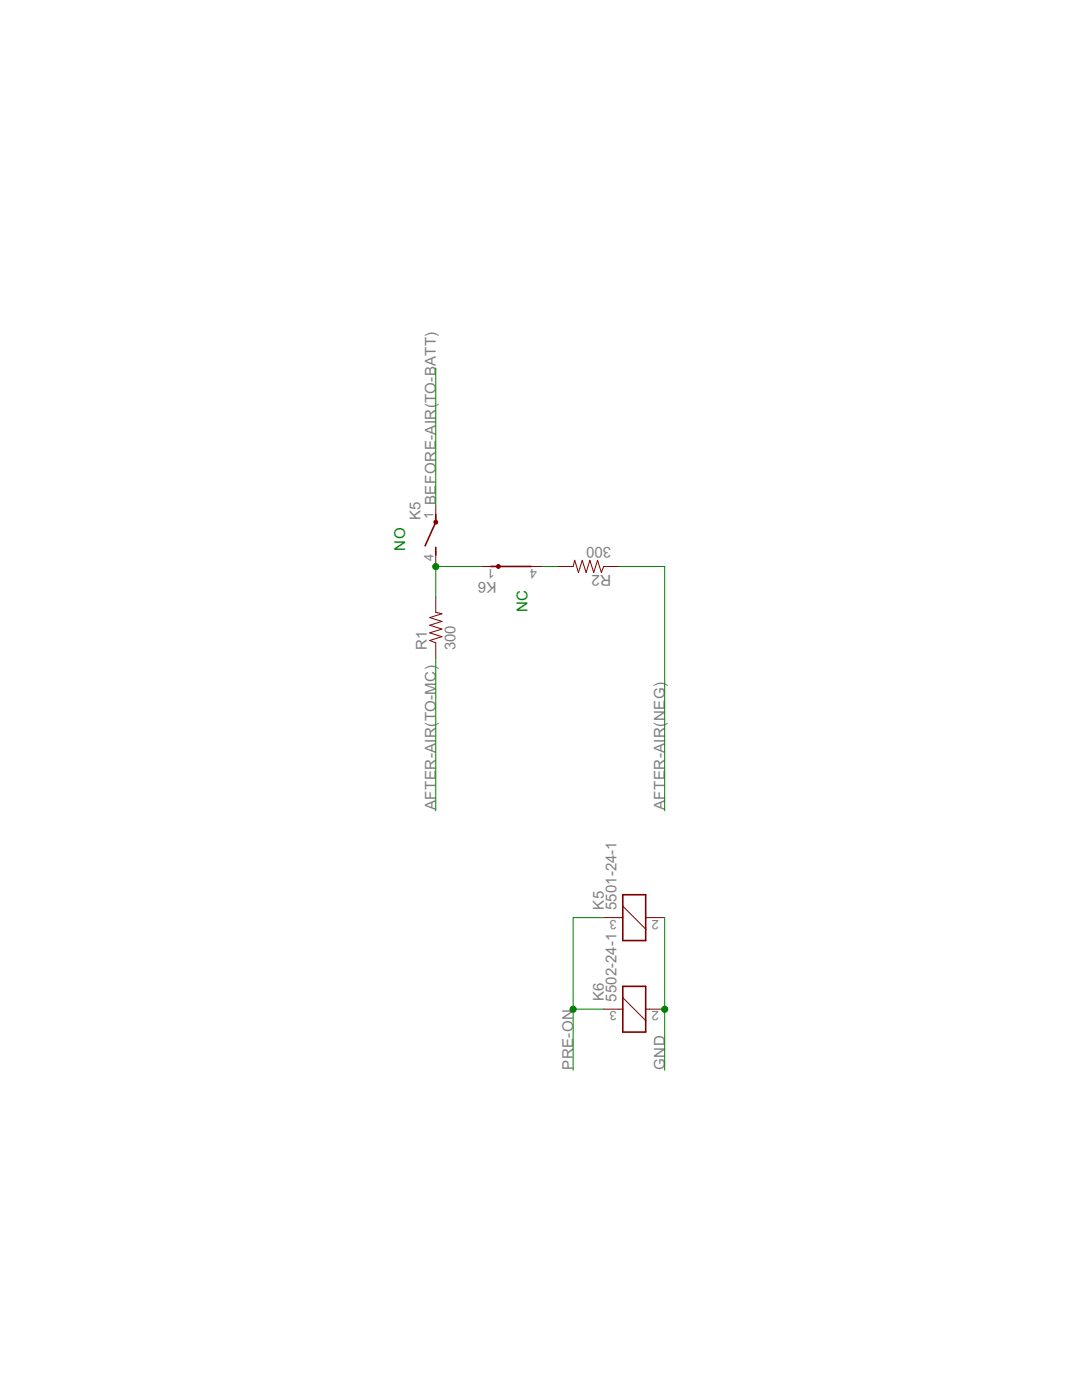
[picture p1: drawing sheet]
<svg xmlns="http://www.w3.org/2000/svg" width="216mm" height="279mm" viewBox="0 0 216 279" stroke-linecap="round" stroke-linejoin="round" font-family="sans-serif">
<path d="M87 119.1v3.1l1.2 .3-2.5 .8 2.5 .7-2.5 .8 2.5 .7-2.5 .8 2.5 .8-2.5 .7 1.3 .5v3M87 100.9v3M87 110v3.1M96.1 113.1h3M105.2 113.1h3.1M111.3 113.1h3.1l.3-1.3 .7 2.5 .8-2.5 .7 2.5 .8-2.5 .8 2.5 .7-2.5 .8 2.5 .5-1.2h3M120.5 183.1h3.8M124.3 180.8l4.5 4.6M124.3 199.1l4.5 4.6M128.8 183.1h3.8M120.5 201.4h3.8M128.8 201.4h3.8" fill="none" stroke="#800000" stroke-width=".2"/>
<path d="M87 102.7v1.5l-2.2 4.7M87 109.2v1.6M97.9 113.1h8.1M124.3 178.6h4.5v9.1h-4.5zM124.3 196.8h4.5v9.2h-4.5z" fill="none" stroke="#800000" stroke-width=".32"/>
<g fill="#800000" stroke="#800000" stroke-width=".2">
<circle cx="87" cy="104.2" r=".39"/>
<circle cx="99.4" cy="113.1" r=".39"/>
</g>
<path d="M87 73.4v27.5M96.1 113.1h-9.1v6M108.3 113.1h3M123.5 113.1h9.1v48.7M87 131.3v30.5M120.5 183.1h-6.1v30.5M132.6 183.1v30.5M114.4 201.4h6.1" fill="none" stroke="#008000" stroke-width=".2"/>
<g fill="#008000" stroke="#008000" stroke-width=".2">
<circle cx="114.4" cy="201.4" r=".61"/>
<circle cx="132.6" cy="201.4" r=".61"/>
<circle cx="87" cy="113.1" r=".61"/>
</g>
<g font-size="3.3" fill="#808080">
<text x="87" y="100.8" transform="rotate(-90 87 100.8)">BEFORE-AIR(TO-BATT)</text>
<text x="83.9" y="103.9" transform="rotate(-90 83.9 103.9)">K5</text>
<text x="122" y="109.1" transform="rotate(-180 122 109.1)">300</text>
<text x="99.1" y="116.1" transform="rotate(-180 99.1 116.1)">K6</text>
<text x="121.9" y="114.8" transform="rotate(-180 121.9 114.8)">R2</text>
<text x="85.2" y="129.8" transform="rotate(-90 85.2 129.8)">R1</text>
<text x="90.9" y="129.8" transform="rotate(-90 90.9 129.8)">300</text>
<text x="87" y="161.7" transform="rotate(-90 87 161.7)">AFTER-AIR(TO-MC)</text>
<text x="132.6" y="161.7" transform="rotate(-90 132.6 161.7)">AFTER-AIR(NEG)</text>
<text x="120.5" y="181.6" transform="rotate(-90 120.5 181.6)">K5</text>
<text x="123" y="181.6" transform="rotate(-90 123 181.6)">5501-24-1</text>
<text x="120.5" y="199.8" transform="rotate(-90 120.5 199.8)">K6</text>
<text x="123" y="199.9" transform="rotate(-90 123 199.9)">5502-24-1</text>
<text x="114.4" y="213.5" transform="rotate(-90 114.4 213.5)">PRE-ON</text>
<text x="132.6" y="213.5" transform="rotate(-90 132.6 213.5)">GND</text>
</g>
<g font-size="3.3" fill="#008000">
<text x="80.9" y="109.9" transform="rotate(-90 80.9 109.9)">NO</text>
<text x="105.2" y="122.1" transform="rotate(-90 105.2 122.1)">NC</text>
</g>
<g font-size="2.9" fill="#808080">
<text x="86.5" y="103.5" transform="rotate(-90 86.5 103.5)">1</text>
<text x="86.5" y="111.9" transform="rotate(-90 86.5 111.9)">4</text>
<text x="98.7" y="113.5" transform="rotate(-180 98.7 113.5)">1</text>
<text x="107.1" y="113.5" transform="rotate(-180 107.1 113.5)">4</text>
<text x="123.1" y="183.6" transform="rotate(-180 123.1 183.6)">3</text>
<text x="131.5" y="183.6" transform="rotate(-180 131.5 183.6)">2</text>
<text x="123.1" y="201.8" transform="rotate(-180 123.1 201.8)">3</text>
<text x="131.5" y="201.8" transform="rotate(-180 131.5 201.8)">2</text>
</g>
</svg>
